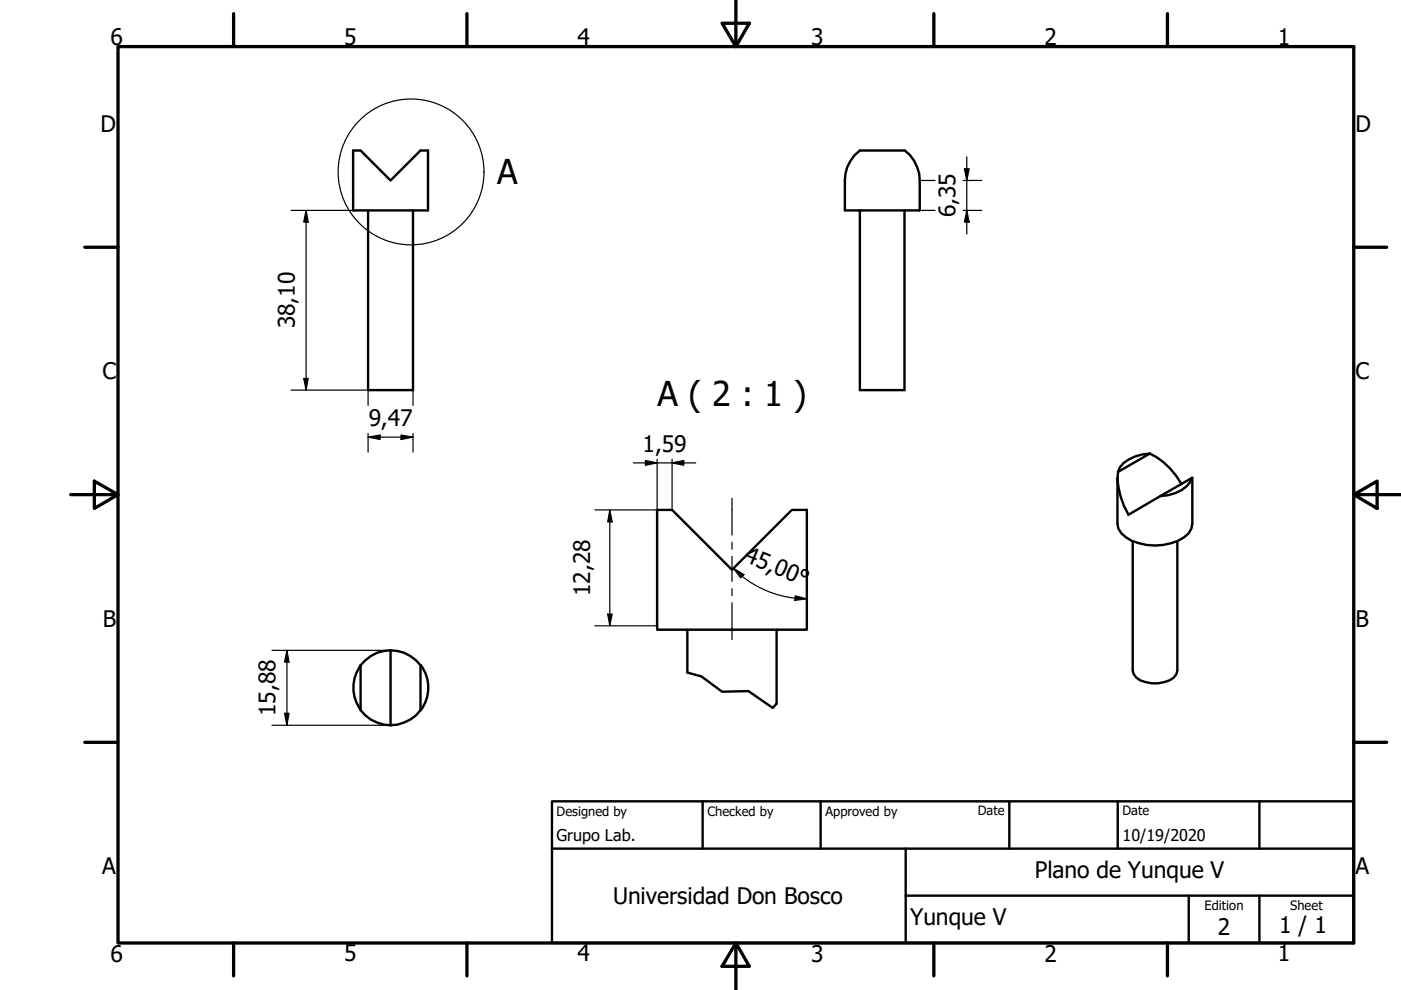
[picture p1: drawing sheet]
<svg xmlns="http://www.w3.org/2000/svg" width="297mm" height="210mm" viewBox="0 0 297 210" stroke-linecap="round" stroke-linejoin="round" font-family="sans-serif">
<!-- layer: Visible (ISO) -->
<g fill="none" stroke="#000" stroke-width=".51">
<path d="M74.9 31.9h1.6l6.3 6.4 6.4-6.4h1.5v12.7h-15.8zM181.2 32.9l1.1-1h9.5a8 8 0 0 1 3.2 6.4v6.3h-15.9v-6.3a7.8 7.8 0 0 1 2.1-5.4zM78 44.6v38.1h9.6v-38.1M182.3 44.6v38.1h9.5v-38.1M243.8 96.2a14.8 14.8 0 0 1 6.7 6.5M243.8 96.2a8.4 8.4 0 0 0-6.4 2.9l-.4 .9M243.8 96.2l-6.8 3.8M237 100a14.9 14.9 0 0 0 2.3 9.1l13.5-7.8v9.7l-.2 1a6.1 6.1 0 0 1-4.3 3.2 11.6 11.6 0 0 1-9.6-1.3l-1-.8-.6-1.1-.2-1v-9.7M240.2 114.7v27.4a3 3 0 0 0 2.7 2.5 7 7 0 0 0 6-.9l.5-.8 .2-.8v-27.4M252.7 101.3a7 7 0 0 1-6.7 3.9M82.8 137.9a7.7 7.7 0 0 1 6.4 3.2v9.5a8 8 0 0 1-6.4 3.2M82.8 137.9a7.7 7.7 0 0 0-6.3 3.2v9.5a8 8 0 0 0 6.3 3.2"/>
<path d="M82.8 137.9v15.9M139.3 132.7v-24.6h3.2l12.7 12.7 12.7-12.7h3.2v25.4h-31.7M145.7 133.5v9.1M164.7 133.5v15.7M76.5 141.1a7.9 7.9 0 0 0 0 9.4M89.2 141a8 8 0 0 1 0 9.6"/>
</g>
<!-- layer: Break Line (ISO) -->
<path d="M139.3 132.7l.1 .8M145.7 142.6l3 .8 4.4 3.3 5.6-.2 5.1 3.6 .9-.9" fill="none" stroke="#000" stroke-width=".51"/>
<!-- layer: Detail Boundary (ISO) -->
<circle cx="87.2" cy="36.5" r="15.5" fill="none" stroke="#000" stroke-width=".25"/>
<!-- layer: Title (ISO) -->
<path d="M117 169.9h170v30h-170zM117 179.9h170M149 169.9v10M174 169.9v10M192 179.9v20M214 169.9v10M237 169.9v10M267 169.9v10M192 189.9h95M252 189.9v10M267 189.9v10" fill="none" stroke="#000" stroke-width=".51"/>
<!-- layer: Border (ISO) -->
<g fill="none" stroke="#000" stroke-width=".7">
<path d="M156 -.1v10M25 9.9h262v190h-262zM49.5 2.9v7M99 2.9v7M153.1 4.9h5.8l-2.9 5zM198 2.9v7M247.5 2.9v7M18 52.4h7M287 52.4h7M15 104.9h10M20 102l5 2.9-5 2.9zM287 104.9l5-2.9v5.8z"/>
<path d="M287 104.9h10M18 157.4h7M287 157.4h7M49.5 199.9v7M99 199.9v7M156 199.9l2.9 5h-5.8zM156 199.9v10M198 199.9v7M247.5 199.9v7"/>
</g>
<!-- layer: Dimension (ISO) -->
<g fill="none" stroke="#000" stroke-width=".25">
<path d="M195 38.3h3.2M204.2 38.3h4M204.5 35.8h1l-.5 2.5zM205 33.2v16.4M61.7 44.6h13.2M64.9 44.6l.4 2.5h-.9zM64.9 44.6v38.1M195 44.6h3.2M204.2 44.6h4M205 44.6l.5 2.5h-1zM61.7 82.7h16.3v3.3M64.4 80.2h.9l-.4 2.5z"/>
<path d="M78 92.7l2.6-.5v1zM78 92.7h9.6M78 91.9v4M85 92.2l2.6 .5-2.6 .5zM87.6 82.7v3.3M87.6 91.9v4M134.3 98.1h13.2M136.8 97.6l2.5 .5-2.5 .6zM139.3 97.4v10.7h-13.2M142.5 98.1l2.5-.5v1.1zM142.5 97.4v10.7M129.3 108.1l.5 2.6h-1z"/>
<path d="M129.3 108.1v24.6M57.7 137.9h25.1M60.8 137.9l.5 2.5h-1zM60.8 137.9v15.9M126.1 132.7h13.2M128.8 130.2h1l-.5 2.5zM155.5 120.5l2.2 1.3-.7 .7zM155.5 120.5l1.9 1.6M157.3 122.2a22 22 0 0 0 11.2 4.6M168.6 126.3l2.5 .7-2.6 .3zM168.6 126.8l2.5 .2M57.7 153.8h25.1"/>
<path d="M60.3 151.2h1l-.5 2.6z"/>
</g>
<g fill="#000">
<path d="M204.5 35.8h1l-.5 2.5z" fill-rule="evenodd"/>
<path d="M64.9 44.6l.4 2.5h-.9z" fill-rule="evenodd"/>
<path d="M205 44.6l.5 2.5h-1z" fill-rule="evenodd"/>
<path d="M64.4 80.2h.9l-.4 2.5z" fill-rule="evenodd"/>
<path d="M78 92.7l2.6-.5v1z" fill-rule="evenodd"/>
<path d="M85 92.2l2.6 .5-2.6 .5z" fill-rule="evenodd"/>
<path d="M136.8 97.6l2.5 .5-2.5 .6z" fill-rule="evenodd"/>
<path d="M142.5 98.1l2.5-.5v1.1z" fill-rule="evenodd"/>
<path d="M129.3 108.1l.5 2.6h-1z" fill-rule="evenodd"/>
<path d="M128.8 130.2h1l-.5 2.5z" fill-rule="evenodd"/>
<path d="M155.5 120.5l2.2 1.3-.7 .7z" fill-rule="evenodd"/>
<path d="M168.6 126.3l2.5 .7-2.6 .3z" fill-rule="evenodd"/>
<path d="M60.3 151.2h1l-.5 2.6z" fill-rule="evenodd"/>
<path d="M60.8 137.9l.5 2.5h-1z" fill-rule="evenodd"/>
</g>
<!-- layer: Centerline (ISO) -->
<path d="M155.2 105.6v7.8M155.2 115v1.4M155.2 118v5.3M155.2 124.8v1.5M155.2 127.8v7.8" fill="none" stroke="#000" stroke-width=".25"/>
<g font-size="7.2">
<text x="105.4" y="39.1">A</text>
<text x="139.4" y="86">A ( 2 : 1 )</text>
</g>
<g font-size="4.8">
<text x="23.4" y="9.5">6</text>
<text x="73" y="9.5">5</text>
<text x="122.4" y="9.5">4</text>
<text x="172" y="9.5">3</text>
<text x="221.4" y="9.5">2</text>
<text x="271" y="9.5">1</text>
<text x="21.3" y="27.9">D</text>
<text x="287.4" y="27.9">D</text>
<text x="202.6" y="46.1" transform="rotate(-90 202.6 46.1)">6,35</text>
<text x="62.5" y="69.6" transform="rotate(-90 62.5 69.6)">38,10</text>
<text x="21.7" y="80.4">C</text>
<text x="287.4" y="80.4">C</text>
<text x="78.2" y="90.3">9,47</text>
<text x="136.2" y="95.7">1,59</text>
<text x="157.5" y="119" transform="rotate(22 157.5 119)">45,00°</text>
<text x="125.2" y="126.4" transform="rotate(-90 125.2 126.4)">12,28</text>
<text x="21.8" y="132.9">B</text>
<text x="287.4" y="132.9">B</text>
<text x="58.4" y="151.8" transform="rotate(-90 58.4 151.8)">15,88</text>
<text x="21.7" y="185.4">A</text>
<text x="287.4" y="185.4">A</text>
<text x="130" y="191.7">Universidad Don Bosco</text>
<text x="219.4" y="186.2">Plano de Yunque V</text>
<text x="193" y="196.2">Yunque V</text>
<text x="271.2" y="197.8">1 / 1</text>
<text x="23.4" y="203.9">6</text>
<text x="73" y="203.8">5</text>
<text x="122.4" y="203.8">4</text>
<text x="172" y="203.9">3</text>
<text x="221.4" y="203.9">2</text>
<text x="258.2" y="198.2">2</text>
<text x="271" y="203.8">1</text>
</g>
<g font-size="3.4">
<text x="118" y="178.2">Grupo Lab.</text>
<text x="238" y="178.3">10/19/2020</text>
</g>
<g font-size="2.7">
<text x="118" y="173">Designed by</text>
<text x="150" y="173">Checked by</text>
<text x="175" y="173">Approved by</text>
<text x="207.3" y="172.9">Date</text>
<text x="238" y="172.9">Date</text>
<text x="255.4" y="193">Edition</text>
<text x="273.6" y="193">Sheet</text>
</g>
</svg>
